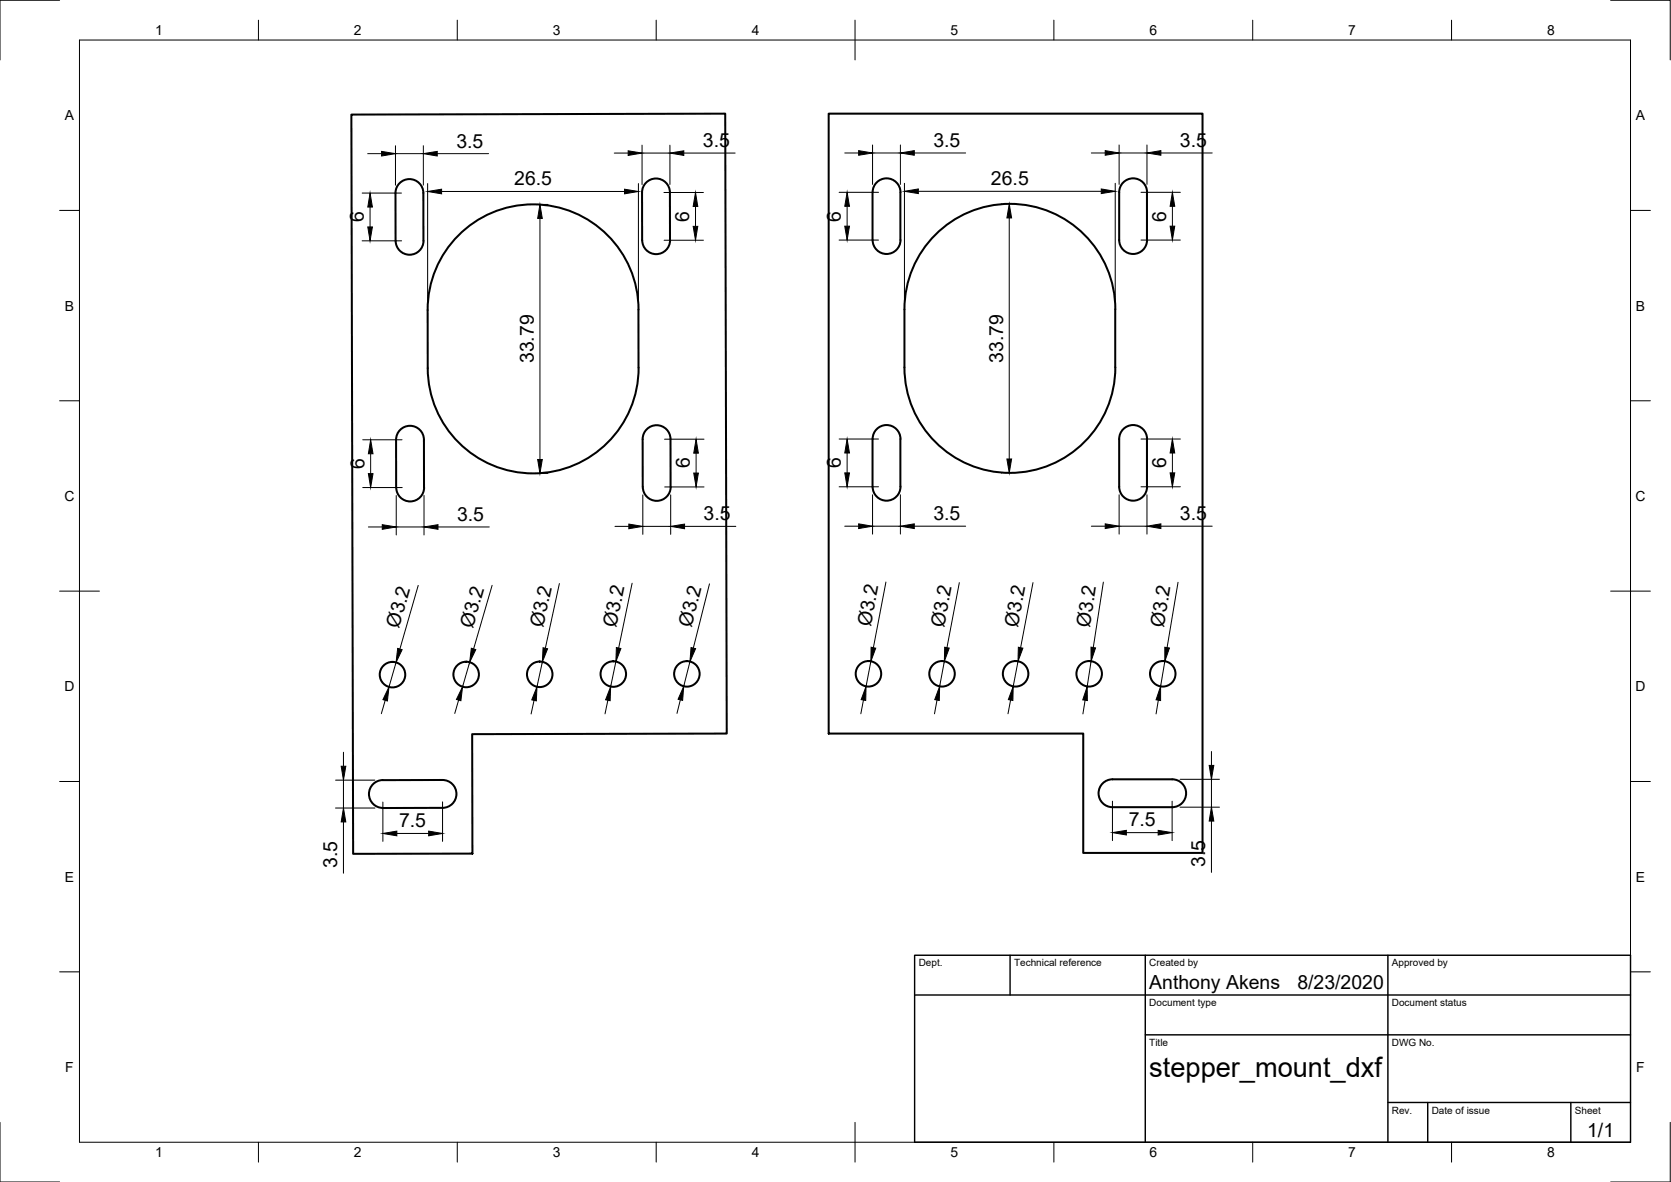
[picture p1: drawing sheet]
<svg xmlns="http://www.w3.org/2000/svg" width="420mm" height="297mm" viewBox="0 0 420 297" stroke-linecap="round" stroke-linejoin="round" font-family="sans-serif">
<!-- layer: Visible -->
<g fill="none" stroke="#000" stroke-width=".51">
<path d="M88.3 28.8l94.1-.2 .3 155.7-64 .2 .1 30-30 .1zM208.4 28.6h94v185.7h-30v-30h-64zM115.9 58.5a26.5 26.5 0 0 1 28.7-5 26.5 26.5 0 0 1 15.9 24.3l.1 14.6a26.5 26.5 0 0 1-26.5 26.6 26.5 26.5 0 0 1-26.6-26.5v-14.6a26.4 26.4 0 0 1 8.4-19.4zM161.4 48.4a3.5 3.5 0 0 1 3.5-3.5 3.5 3.5 0 0 1 3.5 3.5l.1 12a3.5 3.5 0 0 1-3.5 3.5 3.5 3.5 0 0 1-3.5-3.5l-.1-12M220.4 45.8a3.5 3.5 0 0 1 3.9-.7 3.5 3.5 0 0 1 2.1 3.2v12a3.5 3.5 0 0 1-3.5 3.5 3.5 3.5 0 0 1-3.5-3.5v-12a3.5 3.5 0 0 1 1-2.5zM234.5 59.7a26.5 26.5 0 0 1 29.1-6.6 26.5 26.5 0 0 1 16.8 24.6v14.6a26.5 26.5 0 0 1-26.5 26.5 26.5 26.5 0 0 1-26.5-26.5v-14.6a26.4 26.4 0 0 1 7.1-18zM282.4 45.8a3.5 3.5 0 0 1 3.9-.7 3.5 3.5 0 0 1 2.1 3.2v12a3.5 3.5 0 0 1-3.5 3.5 3.5 3.5 0 0 1-3.5-3.5v-12a3.5 3.5 0 0 1 1-2.5zM106.5 60.5l-.1-12a3.5 3.5 0 0 0-3.5-3.5 3.5 3.5 0 0 0-3.5 3.5l.1 12M106.5 60.5a3.5 3.5 0 0 1-3.5 3.5 3.5 3.5 0 0 1-3.5-3.5M100.6 108a3.5 3.5 0 0 1 3.8-.7 3.5 3.5 0 0 1 2.2 3.2v12a3.5 3.5 0 0 1-3.5 3.5 3.5 3.5 0 0 1-3.5-3.5v-12a3.5 3.5 0 0 1 1-2.5zM168.6 110.4v12M168.6 110.4a3.5 3.5 0 0 0-3.5-3.5 3.5 3.5 0 0 0-3.5 3.5v12a3.5 3.5 0 0 0 3.5 3.5 3.5 3.5 0 0 0 3.5-3.5"/>
<path d="M220.4 107.8a3.5 3.5 0 0 1 3.9-.7 3.5 3.5 0 0 1 2.1 3.2v12a3.5 3.5 0 0 1-3.5 3.5 3.5 3.5 0 0 1-3.5-3.5v-12a3.5 3.5 0 0 1 1-2.5zM282.4 107.8a3.5 3.5 0 0 1 3.9-.7 3.5 3.5 0 0 1 2.1 3.2v12a3.5 3.5 0 0 1-3.5 3.5 3.5 3.5 0 0 1-3.5-3.5v-12a3.5 3.5 0 0 1 1-2.5zM277.3 196.9a3.5 3.5 0 0 1 2.4-1.1h15a3.5 3.5 0 0 1 3.5 3.5 3.5 3.5 0 0 1-3.5 3.5h-15a3.5 3.5 0 0 1-3.2-2.1 3.5 3.5 0 0 1 .8-3.8zM96.3 203a3.5 3.5 0 0 1-3.5-3.4 3.5 3.5 0 0 1 3.4-3.5l15.1-.1a3.5 3.5 0 0 1 3.5 3.5 3.5 3.5 0 0 1-3.5 3.5l-15 .1"/>
<circle cx="98.7" cy="169.5" r="3.2"/>
<circle cx="117.2" cy="169.5" r="3.2"/>
<circle cx="135.7" cy="169.5" r="3.2"/>
<circle cx="154.2" cy="169.4" r="3.2"/>
<circle cx="172.7" cy="169.4" r="3.2"/>
<circle cx="218.4" cy="169.3" r="3.2"/>
<circle cx="236.9" cy="169.3" r="3.2"/>
<circle cx="255.4" cy="169.3" r="3.2"/>
<circle cx="273.9" cy="169.3" r="3.2"/>
<circle cx="292.4" cy="169.3" r="3.2"/>
</g>
<!-- layer: Border -->
<g fill="none" stroke="#000" stroke-width=".25">
<path d="M15 .1h-15v15M20 10.1h390v276.9h-390zM65 5.1v5M115 5.1v5M165 5.1v5M215 5.1v10M265 5.1v5M315 5.1v5M365 5.1v5M405 .1h15v15M15 52.9h5M410 52.9h5"/>
<path d="M15 100.7h5M410 100.7h5M15 148.6h10M405 148.6h10M15 196.4h5M410 196.4h5M15 244.2h5M410 244.2h5M0 282.1v14.9h15M65 287v5M115 287v5M165 287v5"/>
<path d="M215 282.1v9.9M265 287v5M315 287v5M365 287v5M420 282.1v14.9h-15"/>
</g>
<!-- layer: TitleBlock -->
<path d="M230 240.1h180v46.9h-180zM230 250h180M254 240.1v9.9M288 240.1v46.9M349 240.1v46.9M288 260.1h122M349 277.1h61M359 277.1v9.9M395 277.1v9.9" fill="none" stroke="#000" stroke-width=".36"/>
<!-- layer: Dimensions -->
<g fill="none" stroke="#000" stroke-width=".25">
<path d="M92.5 38.6h3.4M99.4 36.6v9.9M99.4 38.6h7M106.4 36.6v9.9M109.9 38.6h13M154.5 38.5h3.4M161.4 36.5v9.9M161.4 38.5h7M168.4 36.5v9.9M171.9 38.5h12.9M212.4 38.4h3.5M219.4 38.4h7"/>
<path d="M219.4 36.4v9.9M226.4 36.4v9.9M229.9 38.4h12.9M274.4 38.4h3.5M281.4 38.4h7M281.4 36.4v9.9M288.4 36.4v9.9M291.9 38.4h12.9M91.1 48.5h9.8M93 52v5M107.5 46.1v29.8M111 48.1h46"/>
<path d="M135.8 54.9v60.6M136 51.4h1.8M160.5 46.1v29.7M166.9 48.4h10M174.9 51.9v5M211 48.3h9.9M213 51.8v5M227.4 46.1v29.7M230.9 48.1h46M251.8 51.3h.1M253.8 54.8v60.5M280.4 46.1v29.7"/>
<path d="M286.9 48.3h9.9M294.8 51.8v5M91.1 60.5h9.9M167 60.4h9.9M211 60.3h9.9M286.9 60.3h9.9M91.2 110.5h9.9M93.2 114v5M136.1 119h1.7M167.1 110.4h9.9M175 113.9v5M211 110.3h9.9"/>
<path d="M213 113.8v5M251.8 118.9h.1M286.9 110.3h9.9M294.8 113.8v5M91.2 122.5h9.9M92.6 132.4h3.5M99.6 124.5v9.9M99.6 132.4h7M106.6 124.5v9.9M110.1 132.4h12.9M154.6 132.3h3.5M161.6 124.4v9.9"/>
<path d="M161.6 132.3h7M167.1 122.4h9.9M168.6 124.4v9.9M172.1 132.3h12.9M211 122.3h9.9M212.4 132.2h3.5M219.4 132.2h7M219.4 124.3v9.9M226.4 124.3v9.9M229.9 132.2h12.9M274.4 132.2h3.5M281.4 132.2h7"/>
<path d="M281.4 124.3v9.9M286.9 122.3h9.9M288.4 124.3v9.9M291.9 132.2h12.9M105.2 147.1l-4.7 16M123.7 147.1l-4.6 16M140.7 146.6l-3.6 16.3M158.9 146.6l-3.3 16.3M178.4 146.7l-4.1 16.2M222.8 146.3l-3.2 16.5M241.2 146.4l-3.1 16.4M259.7 146.4l-3.1 16.4"/>
<path d="M277.4 146.3l-2.5 16.4M296.2 146.3l-2.7 16.4M96.9 176l-1 3.4M99.6 166.5l-1.8 6.1M115.3 175.9l-1 3.4M118.1 166.4l-1.8 6.2M134.3 176l-.8 3.4M136.4 166.3l-1.4 6.3M152.8 176l-.7 3.4M154.9 166.3l-1.4 6.3M171.1 175.9l-.9 3.4M173.5 166.3l-1.6 6.2"/>
<path d="M217.1 175.9l-.6 3.5M219 166.2l-1.2 6.3M235.6 175.9l-.6 3.5M237.4 166.2l-1.1 6.3M254.1 175.9l-.7 3.5M256 166.2l-1.2 6.3M272.8 176l-.5 3.4M274.3 166.2l-.9 6.3M291.3 175.9l-.6 3.5M292.9 166.2l-1.1 6.3M84.4 196.1h9.9M86.4 189v3.6"/>
<path d="M86.4 196.1v7M296.7 195.8h9.9M304.6 188.9v3.4M304.6 195.8v7M84.4 203.1h9.9M86.4 206.6v12.8M96.3 201.6v9.8M99.8 209.5h8M111.3 201.5v9.9M279.7 201.3v10M283.2 209.2h8M294.7 201.3v10"/>
<path d="M296.7 202.8h9.9M304.6 206.3v12.9"/>
</g>
<g fill="#000" stroke="#000" stroke-width=".25">
<path d="M95.9 38l3.5 .6-3.5 .6zM106.4 38.6l3.5-.6v1.2zM157.9 37.9l3.5 .6-3.5 .6zM168.4 38.5l3.5-.6v1.2zM215.9 37.9l3.5 .5-3.5 .6zM226.4 38.4l3.5-.5v1.1zM277.9 37.9l3.5 .5-3.5 .6zM288.4 38.4l3.5-.5v1.1zM92.5 57h1.1l-.6 3.5zM93 48.5l.6 3.5h-1.1zM107.5 48.1l3.5-.6v1.2zM135.8 51.4l.6 3.5h-1.2z"/>
<path d="M157 47.5l3.5 .6-3.5 .6zM174.9 48.4l.6 3.5h-1.2zM174.3 56.9h1.2l-.6 3.5zM213 48.3l.6 3.5h-1.2zM212.4 56.8h1.2l-.6 3.5zM227.4 48.1l3.5-.6v1.1zM253.8 51.3l.6 3.5h-1.2zM276.9 47.5l3.5 .6-3.5 .5zM294.8 48.3l.6 3.5h-1.2zM294.2 56.8h1.2l-.6 3.5zM92.6 119h1.2l-.6 3.5zM93.2 110.5l.6 3.5h-1.2z"/>
<path d="M135.2 115.5h1.2l-.6 3.5zM175 110.4l.6 3.5h-1.2zM174.4 118.9h1.2l-.6 3.5zM213 110.3l.6 3.5h-1.2zM212.4 118.8h1.2l-.6 3.5zM253.2 115.3h1.2l-.6 3.6zM294.8 110.3l.6 3.5h-1.2zM294.2 118.8h1.2l-.6 3.5zM96.1 131.9l3.5 .5-3.5 .6zM106.6 132.4l3.5-.5v1.1zM158.1 131.7l3.5 .6-3.5 .6zM168.6 132.3l3.5-.6v1.2z"/>
<path d="M215.9 131.6l3.5 .6-3.5 .6zM226.4 132.2l3.5-.6v1.2zM277.9 131.6l3.5 .6-3.5 .6zM288.4 132.2l3.5-.6v1.2zM97.8 172.6l-.4 3.6-1.1-.4zM100 162.9l1.1 .4-1.5 3.2zM116.3 172.6l-.4 3.5-1.1-.3zM118.5 162.9l1.1 .3-1.5 3.2zM135 172.6l-.1 3.5-1.2-.2zM136.5 162.8l1.2 .2-1.3 3.3zM153.5 172.6l-.1 3.5-1.1-.2zM155 162.7l1.1 .3-1.2 3.3z"/>
<path d="M171.9 172.5l-.3 3.5-1.1-.3zM173.8 162.7l1.1 .3-1.4 3.3zM217.8 172.5l-.1 3.5-1.2-.2zM219 162.7l1.2 .2-1.2 3.3zM236.3 172.5l-.1 3.5-1.2-.2zM237.5 162.7l1.2 .2-1.3 3.3zM254.8 172.5l-.1 3.5-1.2-.2zM256.1 162.7l1.1 .2-1.2 3.3zM273.4 172.5v3.6l-1.2-.2zM274.3 162.6l1.2 .2-1.2 3.4zM291.8 172.5v3.6l-1.1-.2zM292.9 162.7l1.1 .1-1.1 3.4z"/>
<path d="M85.8 192.6h1.2l-.6 3.5zM304 192.3h1.2l-.6 3.5zM86.4 203.1l.6 3.5h-1.2zM96.3 209.5l3.5-.6v1.1zM107.8 208.9l3.5 .6-3.5 .5zM279.7 209.2l3.5-.5v1.1zM291.2 208.7l3.5 .5-3.5 .6zM304.6 202.8l.6 3.5h-1.2z"/>
</g>
<text font-size="7" x="289" y="270.6">stepper_mount_dxf</text>
<g font-size="4.9">
<text x="114.7" y="37.1">3.5</text>
<text x="176.7" y="36.9">3.5</text>
<text x="234.7" y="36.9">3.5</text>
<text x="296.7" y="36.9">3.5</text>
<text x="129.3" y="46.6">26.5</text>
<text x="249.2" y="46.5">26.5</text>
<text x="91.5" y="55.9" transform="rotate(-90 91.5 55.9)">6</text>
<text x="173.3" y="55.7" transform="rotate(-90 173.3 55.7)">6</text>
<text x="211.4" y="55.7" transform="rotate(-90 211.4 55.7)">6</text>
<text x="293.2" y="55.7" transform="rotate(-90 293.2 55.7)">6</text>
<text x="134.2" y="91.3" transform="rotate(-90 134.2 91.3)">33.79</text>
<text x="252.2" y="91.2" transform="rotate(-90 252.2 91.2)">33.79</text>
<text x="91.6" y="117.9" transform="rotate(-90 91.6 117.9)">6</text>
<text x="173.5" y="117.7" transform="rotate(-90 173.5 117.7)">6</text>
<text x="211.4" y="117.7" transform="rotate(-90 211.4 117.7)">6</text>
<text x="293.2" y="117.7" transform="rotate(-90 293.2 117.7)">6</text>
<text x="114.9" y="130.9">3.5</text>
<text x="176.9" y="130.7">3.5</text>
<text x="234.7" y="130.7">3.5</text>
<text x="296.7" y="130.7">3.5</text>
<text x="100.3" y="158" transform="rotate(-74 100.3 158)">Ø3.2</text>
<text x="118.9" y="158" transform="rotate(-74 118.9 158)">Ø3.2</text>
<text x="136.5" y="157.9" transform="rotate(-78 136.5 157.9)">Ø3.2</text>
<text x="154.9" y="157.8" transform="rotate(-78 154.9 157.8)">Ø3.2</text>
<text x="173.9" y="157.8" transform="rotate(-76 173.9 157.8)">Ø3.2</text>
<text x="218.9" y="157.6" transform="rotate(-79 218.9 157.6)">Ø3.2</text>
<text x="237.4" y="157.7" transform="rotate(-79 237.4 157.7)">Ø3.2</text>
<text x="255.9" y="157.7" transform="rotate(-79 255.9 157.7)">Ø3.2</text>
<text x="274" y="157.7" transform="rotate(-81 274 157.7)">Ø3.2</text>
<text x="292.6" y="157.7" transform="rotate(-81 292.6 157.7)">Ø3.2</text>
<text x="100.4" y="207.9">7.5</text>
<text x="283.8" y="207.7">7.5</text>
<text x="84.8" y="218.2" transform="rotate(-90 84.8 218.2)">3.5</text>
<text x="303.1" y="217.9" transform="rotate(-90 303.1 217.9)">3.5</text>
<text x="289" y="248.5">Anthony Akens</text>
<text x="326.2" y="248.5">8/23/2020</text>
<text x="399.1" y="285.7">1/1</text>
</g>
<g font-size="3.5">
<text x="39" y="8.8">1</text>
<text x="89" y="8.8">2</text>
<text x="139" y="8.8">3</text>
<text x="189" y="8.8">4</text>
<text x="239" y="8.8">5</text>
<text x="289" y="8.8">6</text>
<text x="339" y="8.8">7</text>
<text x="389" y="8.8">8</text>
<text x="16.3" y="30.2">A</text>
<text x="411.3" y="30.2">A</text>
<text x="16.3" y="78">B</text>
<text x="411.3" y="78">B</text>
<text x="16.2" y="125.9">C</text>
<text x="411.2" y="125.9">C</text>
<text x="16.2" y="173.7">D</text>
<text x="411.2" y="173.7">D</text>
<text x="16.3" y="221.6">E</text>
<text x="411.3" y="221.6">E</text>
<text x="16.4" y="269.4">F</text>
<text x="411.4" y="269.4">F</text>
<text x="39" y="290.8">1</text>
<text x="89" y="290.8">2</text>
<text x="139" y="290.8">3</text>
<text x="189" y="290.8">4</text>
<text x="239" y="290.8">5</text>
<text x="289" y="290.8">6</text>
<text x="339" y="290.8">7</text>
<text x="389" y="290.8">8</text>
</g>
<g font-size="2.5">
<text x="231" y="242.9">Dept.</text>
<text x="255" y="242.9">Technical reference</text>
<text x="289" y="242.9">Created by</text>
<text x="350" y="242.9">Approved by</text>
<text x="289" y="252.8">Document type</text>
<text x="350" y="252.8">Document status</text>
<text x="289" y="262.9">Title</text>
<text x="350" y="262.9">DWG No.</text>
<text x="350" y="279.9">Rev.</text>
<text x="360" y="279.9">Date of issue</text>
<text x="396" y="279.9">Sheet</text>
</g>
</svg>
